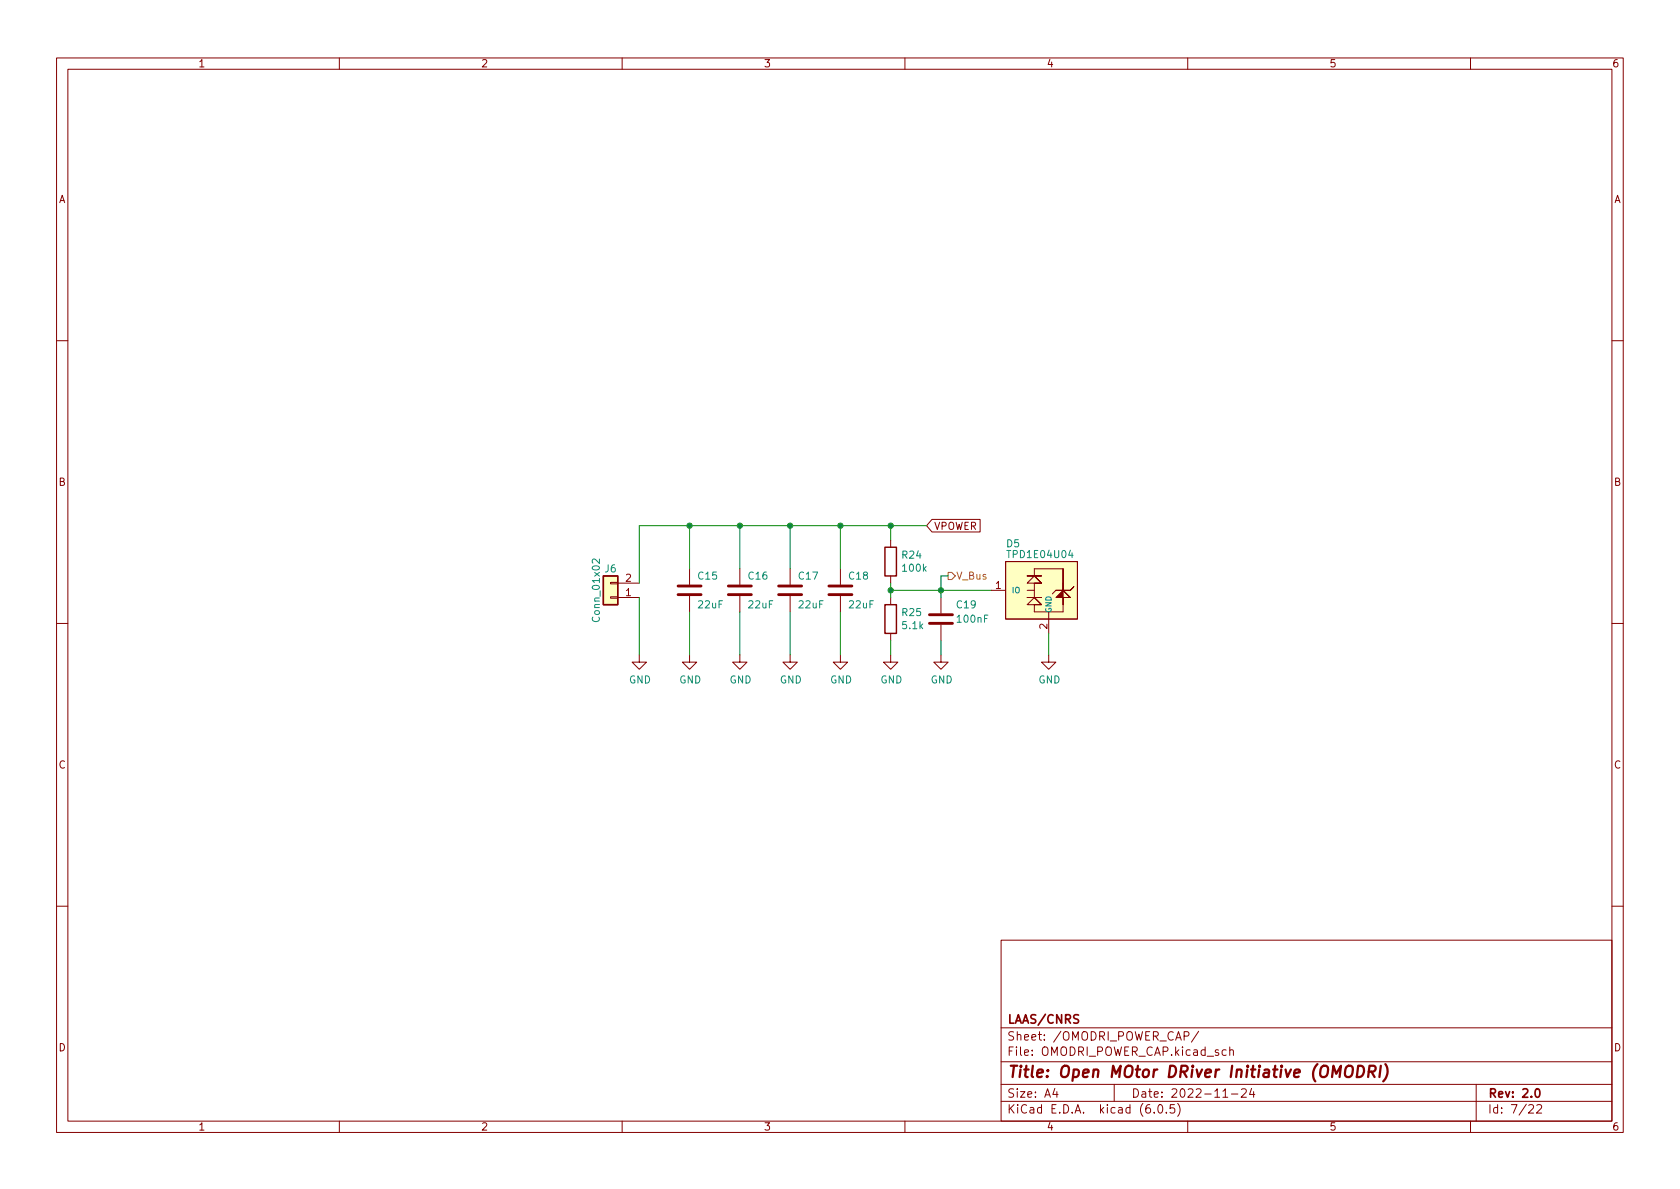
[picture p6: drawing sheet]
<svg xmlns="http://www.w3.org/2000/svg" width="297mm" height="210mm" viewBox="0 0 297 210" stroke-linecap="round" stroke-linejoin="round" font-family="sans-serif">
<g fill="none" stroke="#840000" stroke-width=".18">
<path d="M10 10.2h277v190.1h-277zM12 12.2h273v186.1h-273zM60 10.2v2M110 10.2v2M160 10.2v2M210 10.2v2M260 10.2v2M10 60.2h2M285 60.2h2M157.5 95.5v1.3M164.8 91.8h8.5v2.3h-8.5l-1-1.1zM177.8 99.3h12.7v10.2h-12.7z"/>
<path d="M10 110.2h2M107.9 103h1.3v.2h-1.3zM107.9 105.5h1.3v.3h-1.3zM109.2 105.7h3.8M109.2 103.1h3.8M113 115.8v1.3h1.3l-1.3 1.3-1.2-1.3h1.2M121.9 115.8v1.3h1.3l-1.3 1.3-1.3-1.3h1.3M121.9 100.6v2.8M121.9 105.4v2.8M130.8 115.8v1.3h1.3l-1.3 1.3-1.3-1.3h1.3M130.8 100.6v2.8M130.8 105.4v2.8"/>
<path d="M139.7 115.8v1.3h1.3l-1.3 1.3-1.3-1.3h1.3M139.7 100.6v2.8M139.7 105.4v2.8M148.6 115.8v1.3h1.3l-1.3 1.3-1.3-1.3h1.3M148.6 100.6v2.8M148.6 105.4v2.8M157.5 115.8v1.3h1.2l-1.2 1.3-1.3-1.3h1.3M157.5 101.8v1.3M157.5 105.7v1.2M157.5 112v1.3M166.4 115.8v1.3h1.2l-1.2 1.3-1.3-1.3h1.3M166.4 105.7v2.8"/>
<path d="M166.4 110.5v2.8M175.3 104.4h2.5M181.6 104.4h1.3M182.9 104.4v1.3h-1.3h2.5h-1.2l-1.3 1.2h2.5l-1.2-1.2 1.2 1.2h-1.2v1.3h5.1v-1.3M185.4 115.8v1.3h1.3l-1.3 1.3-1.3-1.3h1.3M185.4 108.2v3.8M186.7 104.4l-.6 .6M188 103.1v-2.5v3.8M188 100.6h-5.1v1.2h-1.3h2.5h-1.2l-1.3 1.3h2.5l-1.2-1.3 1.2 1.3h-1.2v1.3M189.2 104.4l.7-.6-.7 .6M285 110.2h2M10 160.2h2"/>
<path d="M177 166.3h108v32h-108zM285 160.2h2M60 198.3v2M110 198.3v2M160 198.3v2M177 194.8h108M177 191.8h108M177 187.8h108M177 181.8h108M186.5 192.5l-.4 1h1M186.9 193v1M197 191.8v3"/>
<path d="M204.1 196.7v.1M204.9 195.4l.2-.1a.81 .81 0 0 1 .6 .7 .81 .81 0 0 1-.3 .8h-.2a.81 .81 0 0 1-.6-.6 .81 .81 0 0 1 .3-.8zM206.2 196.7v.1M207.6 195.3h-.7v.7l.2-.1 .5 .1 .1 .2-.1 .5-.2 .1-.5-.1M208.2 195.1a1.72 1.72 0 0 1 0 2.3M209.4 183.2l.7-.1 .1-.2-.1-.3-.2-.2h-.5v1.5M210 198.3v2M211.9 182.4l-1.3 1.9M216.2 194h.9M216.8 185.7l-.4-.1-.3 .3v.4l.1 .3h.6M217.4 185.8l.2-.2 .4 .1 .1 .9M217.4 185.1v1.5"/>
<path d="M217.7 193.5h1.2M219.5 192.7l.6-.2 .2 .2 .1 .3-1 1h1M221.3 192.5l-.4 1h1M221.6 193v1M260 198.3v2M261 191.8v6.5M270.3 195.5l.6-.2 .2 .2 .1 .3-1 1h1M271.7 195.5l.6-.2 .2 .2 .1 .3-.9 1h.9"/>
</g>
<path d="M271.6 192.6l.2-.1a.82 .82 0 0 1 .6 .7 .82 .82 0 0 1-.3 .8h-.2a.81 .81 0 0 1-.6-.6 .81 .81 0 0 1 .3-.8z" fill="none" stroke="#840000" stroke-width=".3"/>
<path d="M238 188.7a.69 .69 0 0 1 1.2 0 1.47 1.47 0 0 1-.6 1.8l-.6-.1a1.5 1.5 0 0 1 0-1.7zM240.1 188.5h.5a1.08 1.08 0 0 1 .6 1 1.08 1.08 0 0 1-.8 1h-.5zM242 189.5h.8a.55 .55 0 0 0 .4-.5 .55 .55 0 0 0-.3-.5h-.8l-.2 2M242.5 189.5l.5 1M244.1 188.5l-.2 2M244.9 188.2a2.32 2.32 0 0 1-.3 3" fill="none" stroke="#840000" stroke-width=".4"/>
<g fill="#ffffc2" stroke="#ffffc2" stroke-width=".18">
<path d="M106.7 101.8h2.5v5.1h-2.5z"/>
<path d="M177.8 99.3h12.7v10.2h-12.7z"/>
</g>
<path d="M156.5 96.8h2v5h-2zM106.7 101.8h2.5v5.1h-2.5zM156.5 106.9h2v5.1h-2z" fill="none" stroke="#840000" stroke-width=".25"/>
<path d="M106 98.9v.7l-.9-.7-.4 .2 .1 .5" fill="none" stroke="#008484" stroke-width=".18"/>
<path d="M119.9 105.2h4.1M119.9 103.6h4.1M128.8 105.2h4M128.8 103.6h4M137.7 105.2h4M137.7 103.6h4M146.6 105.2h4M146.6 103.6h4M164.3 110.2h4.1M164.3 108.7h4.1" fill="none" stroke="#840000" stroke-width=".51"/>
<path d="M186.7 104.4h1.3v-1.3v3.8v-1.2h1.2l-1.2-1.3 1.2 1.3h-2.5l1.3-1.3h1.2z" fill="#840000" stroke="#840000" stroke-width=".18"/>
<path d="M167.6 101.2h.7l.6 .6-.6 .7h-.7z" fill="none" stroke="#848400" stroke-width=".18"/>
<g fill="none" stroke="#008400" stroke-width=".18">
<path d="M121.9 93v7.6M130.8 93v7.6M139.7 93v7.6M148.6 93v7.6M157.5 93v2.5M163.8 93h-50.8v10.1M113 105.7v10.1M121.9 108.2v7.6M130.8 108.2v7.6M139.7 108.2v7.6M148.6 108.2v7.6M157.5 103.1v2.6"/>
<path d="M157.5 113.3v2.5M157.5 104.4h17.8M166.4 113.3v2.5M167.6 101.8h-1.2v3.9M185.4 112v3.8"/>
</g>
<g fill="#008400" stroke="#008400" stroke-width=".18">
<circle cx="139.7" cy="93" r=".46"/>
<circle cx="130.8" cy="93" r=".46"/>
<circle cx="121.9" cy="93" r=".46"/>
<circle cx="166.4" cy="104.4" r=".46"/>
<circle cx="157.5" cy="93" r=".46"/>
<circle cx="148.6" cy="93" r=".46"/>
<circle cx="157.5" cy="104.4" r=".46"/>
</g>
<text font-size="2.8" fill="#840000" x="178" y="190.6">Title: Open MOtor DRiver Initiative (OMODRI)</text>
<g font-size="2.1" fill="#840000">
<text x="178" y="184">Sheet: /OMODRI_POWER_CAP/</text>
<text x="178" y="181">LAAS/CNRS</text>
<text x="178" y="186.7">File: OMODRI_POWER_CAP.kicad_sch</text>
<text x="178" y="196.9">KiCad E.D.A. kicad (6.0.5)</text>
<text x="178" y="194.1">Size: A4</text>
<text x="200" y="194.1">Date: 2022-11-24</text>
<text x="263" y="194.1">Rev: 2.0</text>
<text x="263" y="196.9">Id: 7/22</text>
</g>
<g font-size="1.8" fill="#840000">
<text x="35" y="11.9">1</text>
<text x="85" y="11.9">2</text>
<text x="135" y="11.9">3</text>
<text x="185" y="11.9">4</text>
<text x="235" y="11.9">5</text>
<text x="285" y="11.9">6</text>
<text x="10.3" y="35.9">A</text>
<text x="285.3" y="35.9">A</text>
<text x="10.3" y="85.9">B</text>
<text x="285.3" y="85.9">B</text>
<text x="165.1" y="93.7">VPOWER</text>
<text x="110.6" y="105.4">1</text>
<text x="110.6" y="102.9">2</text>
<text x="176" y="104.1">1</text>
<text x="185.2" y="111.2" transform="rotate(-90 185.2 111.2)">2</text>
<text x="10.3" y="135.9">C</text>
<text x="285.3" y="135.9">C</text>
<text x="10.3" y="185.9">D</text>
<text x="285.3" y="185.9">D</text>
<text x="35" y="199.9">1</text>
<text x="85" y="199.9">2</text>
<text x="135" y="199.9">3</text>
<text x="185" y="199.9">4</text>
<text x="235" y="199.9">5</text>
<text x="285" y="199.9">6</text>
</g>
<g font-size="1.8" fill="#008484">
<text x="107" y="101.2">J6</text>
<text x="159.6" y="98.8">R24</text>
<text x="159.7" y="101.1">100k</text>
<text x="178" y="96.8">D5</text>
<text x="178.4" y="98.7">TPD1E04U04</text>
<text x="123.5" y="102.5">C15</text>
<text x="123.5" y="107.6">22uF</text>
<text x="132.4" y="102.5">C16</text>
<text x="132.4" y="107.6">22uF</text>
<text x="141.3" y="102.5">C17</text>
<text x="141.3" y="107.6">22uF</text>
<text x="150.2" y="102.5">C18</text>
<text x="150.2" y="107.6">22uF</text>
<text x="169.2" y="107.6">C19</text>
<text x="106" y="109.6" transform="rotate(-90 106 109.6)">Conn_01x02</text>
<text x="159.6" y="108.9">R25</text>
<text x="159.6" y="111.2">5.1k</text>
<text x="169.4" y="110.1">100nF</text>
<text x="111.2" y="120.8">GND</text>
<text x="120.1" y="120.8">GND</text>
<text x="129" y="120.8">GND</text>
<text x="137.9" y="120.8">GND</text>
<text x="146.8" y="120.8">GND</text>
<text x="155.6" y="120.8">GND</text>
<text x="164.5" y="120.8">GND</text>
<text x="183.6" y="120.8">GND</text>
</g>
<text font-size="1.8" fill="#848400" x="169" y="102.5">V_Bus</text>
<g font-size="1.4" fill="#008484">
<text x="178.8" y="104.9">IO</text>
<text x="185.9" y="108.5" transform="rotate(-90 185.9 108.5)">GND</text>
</g>
</svg>
